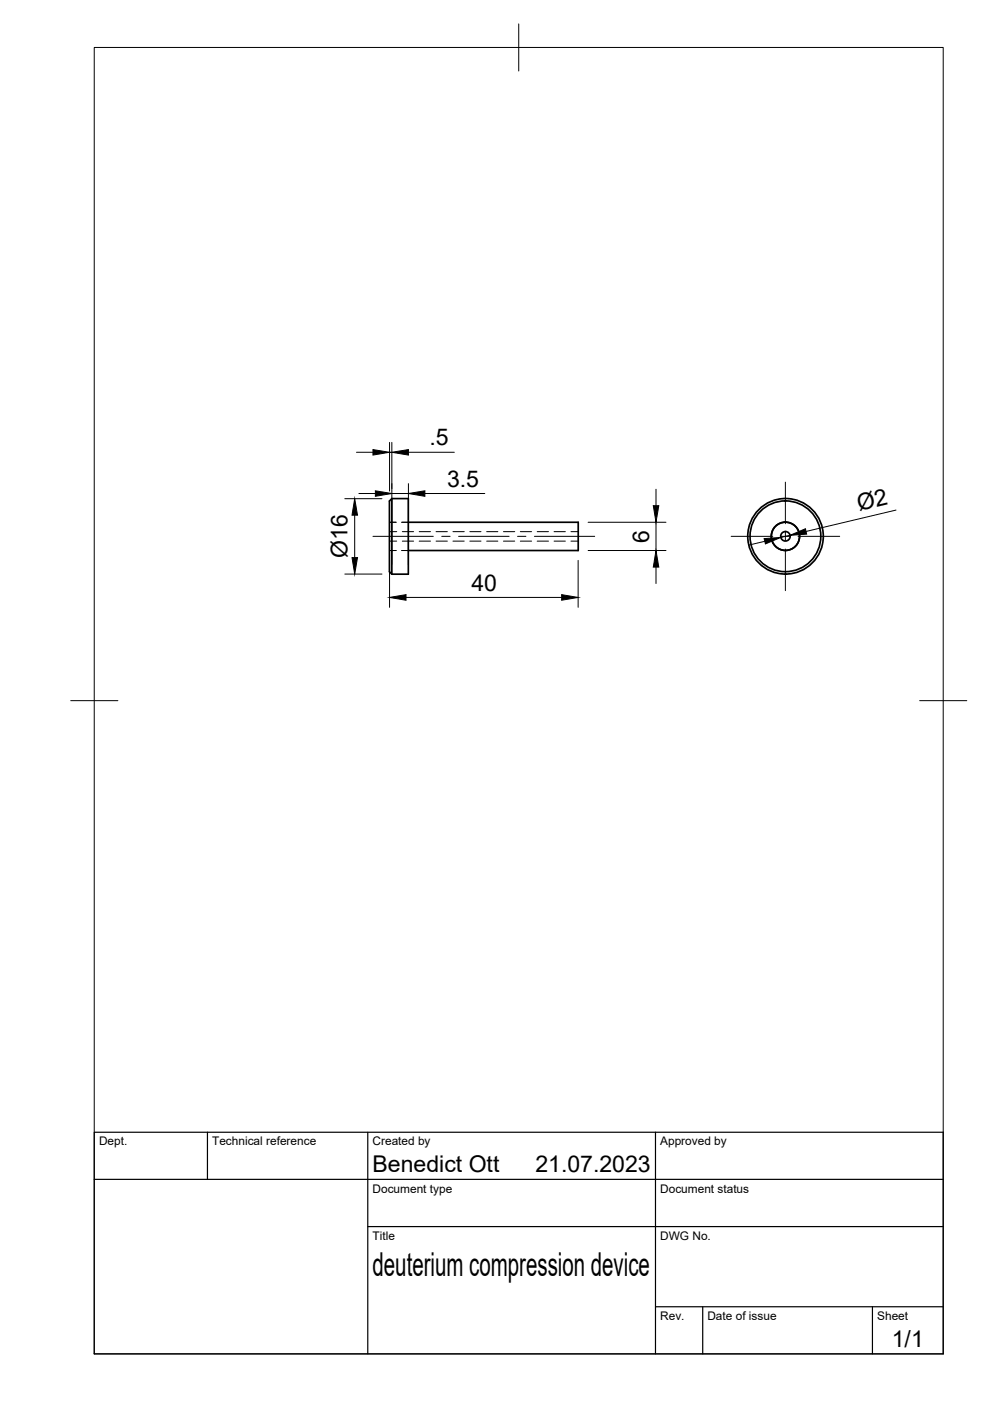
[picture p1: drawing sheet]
<svg xmlns="http://www.w3.org/2000/svg" width="210mm" height="297mm" viewBox="0 0 210 297" stroke-linecap="round" stroke-linejoin="round" font-family="sans-serif">
<!-- layer: Visible -->
<g fill="none" stroke="#000" stroke-width=".36">
<path d="M83.1 105.7l-.5 .5v15l.5 .5M83.1 105.7v16M83.1 105.7h3.5v16h-3.5M86.6 110.7h36v6h-36"/>
<circle cx="166.5" cy="113.7" r="7.5"/>
<circle cx="166.5" cy="113.7" r="3"/>
<circle cx="166.5" cy="113.7" r="1.01"/>
<circle cx="166.5" cy="113.7" r="8"/>
</g>
<!-- layer: Hidden -->
<g fill="none" stroke="#000" stroke-width=".21">
<path d="M82.6 110.7h1.4M82.6 116.7h1.4M82.6 112.7h1.5M82.6 114.7h1.5M85.2 110.7h1.4M85.2 116.7h1.4M85.3 112.7h2.4M85.3 114.7h2.4M88.9 112.7h2.4M88.9 114.7h2.4M92.5 112.7h2.3M92.5 114.7h2.3"/>
<path d="M96 112.7h2.4M96 114.7h2.4M99.6 112.7h2.4M99.6 114.7h2.4M103.2 112.7h2.4M103.2 114.7h2.4M106.7 112.7h2.4M106.7 114.7h2.4M110.3 112.7h2.4M110.3 114.7h2.4M113.9 112.7h2.4M113.9 114.7h2.4"/>
<path d="M117.5 112.7h2.4M117.5 114.7h2.4M121.1 112.7h1.5M121.1 114.7h1.5"/>
</g>
<!-- layer: BORDER -->
<path d="M20 10.1h180v276.9h-180zM110 5.1v10M15 148.6h10M195 148.6h10" fill="none" stroke="#000" stroke-width=".21"/>
<!-- layer: TITLEBLOCK -->
<path d="M20 240.1h180v46.9h-180zM20 250h180M44 240.1v9.9M78 240.1v46.9M139 240.1v46.9M78 260.1h122M139 277.1h61M149 277.1v9.9M185 277.1v9.9" fill="none" stroke="#000" stroke-width=".25"/>
<!-- layer: Smart Centers -->
<path d="M79.1 113.7h12.8M93.7 113.7h1.7M97.2 113.7h10.7M109.7 113.7h1.8M113.3 113.7h12.8M155 113.7h8.9M165.6 113.7h1.8M166.5 102.2v8.8M166.5 112.8v1.8M166.5 116.4v8.8M169.2 113.7h8.8" fill="none" stroke="#000" stroke-width=".21"/>
<!-- layer: FD_Dimensions -->
<g fill="none" stroke="#000" stroke-width=".21">
<path d="M75.6 95.9h3.5M82.6 93.8v10.3M82.6 95.9h.5M83.1 93.8v25.8M86.6 95.9h9.7M73.1 105.7h7.9M75.2 109.2v9M76.1 104.6h3.5M82.6 118.8v10M83.1 104.6h3.5M86.6 102.5v17.1M90.1 104.6h12.7"/>
<path d="M122.6 118.8v10M124.7 110.7h16.5M124.7 116.7h16.5M139.1 103.7v3.5M139.1 110.7v6M162.1 114.8l-3.4 .8M167.5 113.5l-2 .4M190 108.1l-19.1 4.6M73.1 121.7h7.9M86.1 126.7h33M139.1 120.2v3.5"/>
</g>
<path d="M79.1 95.3l3.5 .6-3.5 .6zM83.1 95.9l3.5-.6v1.2zM75.2 105.7l.6 3.5h-1.2zM74.6 118.2h1.2l-.6 3.5zM79.6 104.1l3.5 .5-3.5 .6zM86.6 104.6l3.5-.5v1.1zM138.5 107.2h1.2l-.6 3.5zM162 114.2l3.5-.3-3.2 1.4zM167.5 113.5l3.3-1.4 .2 1.1zM82.6 126.7l3.5-.6v1.2zM119.1 126.1l3.5 .6-3.5 .6zM139.1 116.7l.6 3.5h-1.2z" fill="#000" stroke="#000" stroke-width=".21"/>
<text font-size="7" x="79" y="270.6">deuterium compression device</text>
<g font-size="4.9">
<text x="91" y="94.5">.5</text>
<text x="94.8" y="103.2">3.5</text>
<text x="182.2" y="108.4" transform="rotate(-13 182.2 108.4)">Ø2</text>
<text x="73.7" y="118.3" transform="rotate(-90 73.7 118.3)">Ø16</text>
<text x="137.6" y="115.1" transform="rotate(-90 137.6 115.1)">6</text>
<text x="99.9" y="125.2">40</text>
<text x="79" y="248.5">Benedict Ott</text>
<text x="113.5" y="248.5">21.07.2023</text>
<text x="189.1" y="285.7">1/1</text>
</g>
<g font-size="2.5">
<text x="21" y="242.9">Dept.</text>
<text x="45" y="242.9">Technical reference</text>
<text x="79" y="242.9">Created by</text>
<text x="140" y="242.9">Approved by</text>
<text x="79" y="252.8">Document type</text>
<text x="140" y="252.8">Document status</text>
<text x="79" y="262.9">Title</text>
<text x="140" y="262.9">DWG No.</text>
<text x="140" y="279.9">Rev.</text>
<text x="150" y="279.9">Date of issue</text>
<text x="186" y="279.9">Sheet</text>
</g>
</svg>
